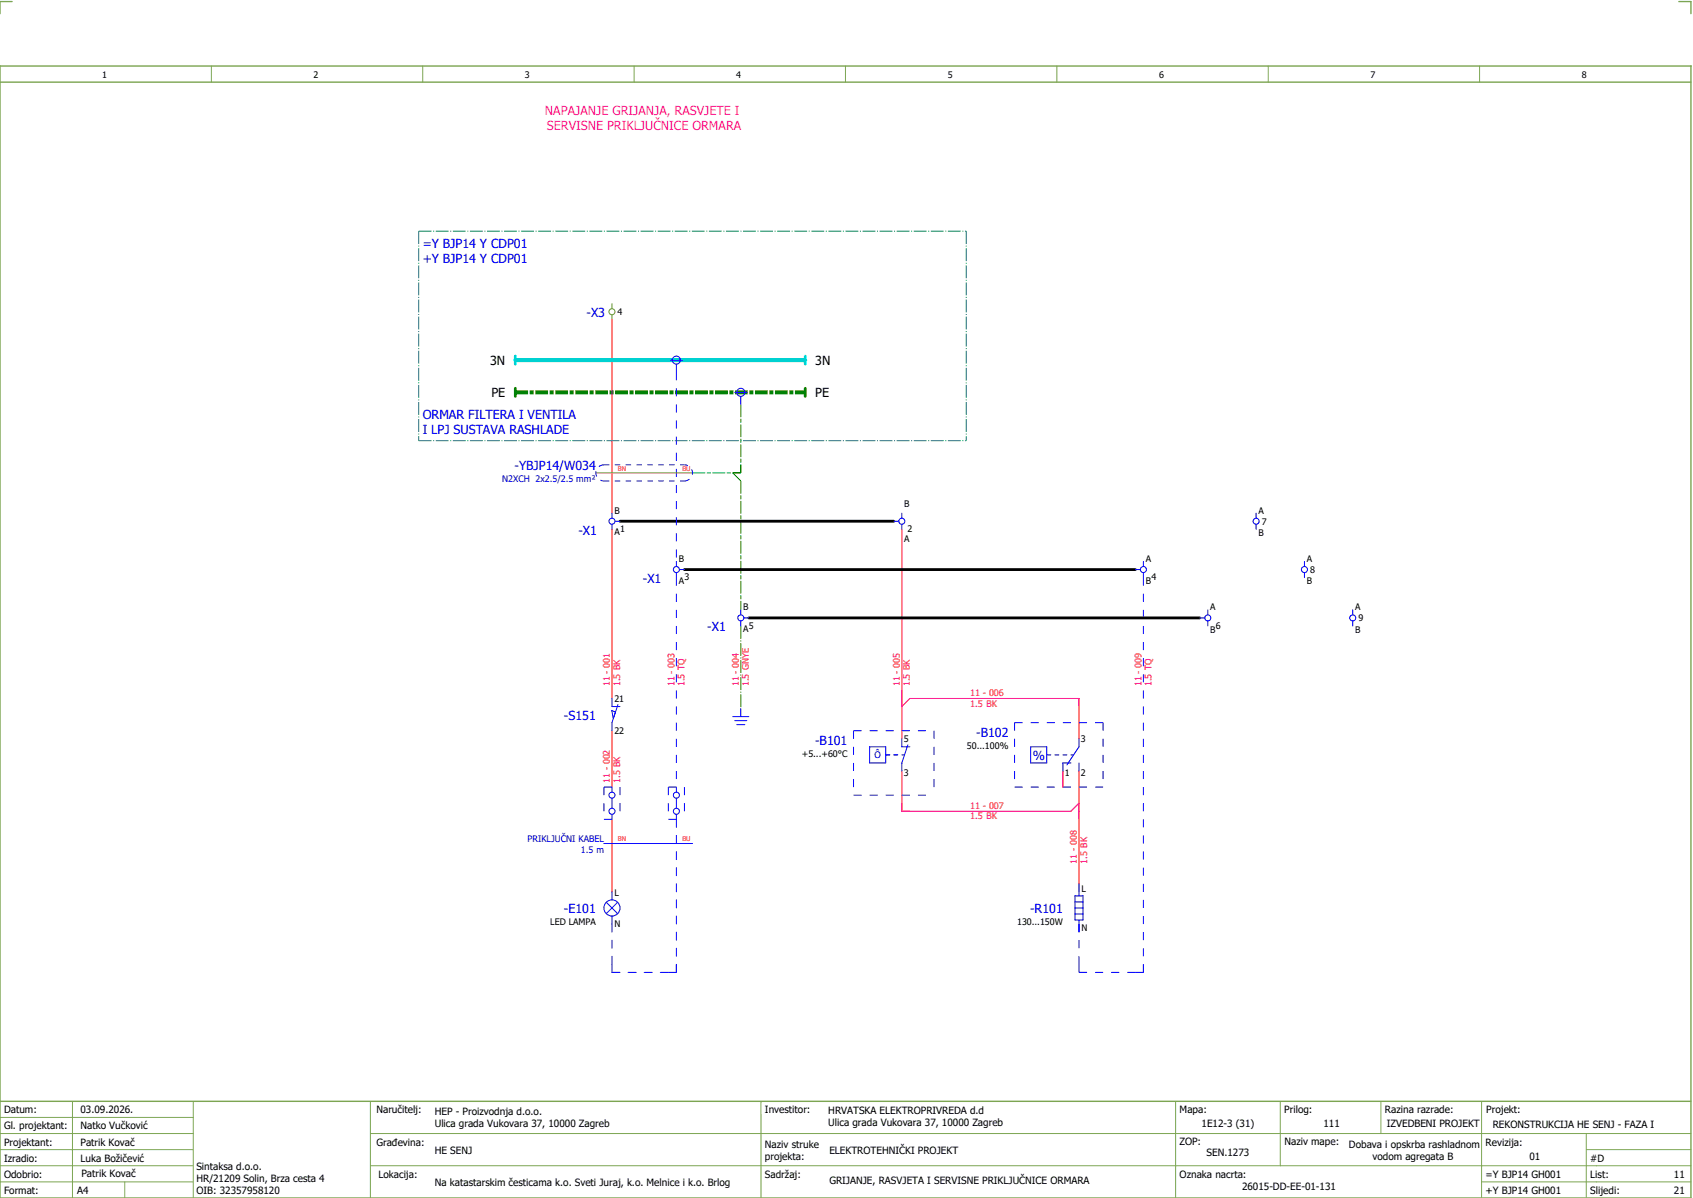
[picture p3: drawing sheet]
<svg xmlns="http://www.w3.org/2000/svg" width="421mm" height="297mm" viewBox="0 0 421 297" stroke-linecap="round" stroke-linejoin="round" font-family="sans-serif">
<path d="M0 16.4h420v281h-420zM3 .4h-3v3M417 .4h3v3M0 20.4h420M0 273.4h420" fill="none" stroke="#7ca552" stroke-width=".35"/>
<g fill="none" stroke="#7ca552" stroke-width=".25">
<path d="M52.5 16.4v4M105 16.4v4M157.5 16.4v4M210 16.4v4M262.5 16.4v4M315 16.4v4M367.5 16.4v4M0 277.4h48M18 273.4v24M48 273.4v24M92 273.4v24M189 273.4v24"/>
<path d="M292 273.4v23.8M318 273.4v16M343 273.4v8M368 273.4v23.8M0 281.4h48M0 285.4h47.8M0 293.4h47.8M31 293.4v4M47.8 289.4h-47.8M92 281.4h328M92 289.4h328M368 293.4h52"/>
<path d="M394 285.4h26M394 281.4v15.8"/>
</g>
<path d="M168 203.4v38M152 229.4v12M152 241.4h16" fill="none" stroke="#00f" stroke-width=".25" stroke-dasharray="2 2"/>
<path d="M152 79.4v48M152 131.4v42M224 131.4v52M224 175.4l2-2h42v10M152 181.4v14M224 191.4v10h42l2-2M264 191.4v4M268 191.4v30M152 203.4v18" fill="none" stroke="#f00" stroke-width=".25"/>
<g fill="none" stroke="#00f" stroke-width=".25" stroke-dasharray="2 2" stroke-linecap="butt">
<path d="M168 92.4v47M168 143.4v52M284 143.4v98M252 179.4h22M252 179.4v16M274 179.4v16M150 195.4h4M150 195.4v8M154 195.4v8M166 195.4h4M166 195.4v8M170 195.4v8"/>
<path d="M212 197.4h20M212 181.4h20M212 181.4v16M232 181.4v16M252 195.4h22M150 203.4h4M166 203.4h4M152 239.4v2M168 239.4v2M268 229.4v12M268 239.4v2M284 239.4v2"/>
<path d="M152 241.4h2M166 241.4h2M268 241.4h16M268 241.4h2M282 241.4h2"/>
</g>
<path d="M128 97.4h72" fill="none" stroke="#008000" stroke-width="1" stroke-dasharray="3.2 .4 1 .4" stroke-linecap="butt"/>
<path d="M172 117.4h12M184 100.4v17M184 119.4v32" fill="none" stroke="#00be00" stroke-width=".25" stroke-dasharray="3.2 .4 1 .4" stroke-linecap="butt"/>
<g fill="none" stroke="#00f" stroke-width=".25">
<path d="M166.5 89.4h3M168 90.4v2M182.5 97.4h3M184 98.4v2M152 127.4v1.2M152 130.1v1.3M152.7 129.4h1.3M168 139.4v1.2M222 129.4h1.3M224 127.4v1.2M224 130.1v1.3M284 139.4v1.2"/>
<path d="M312 127.4v1.2M312 130.1v1.3M324 139.4v1.2M168 142.1v1.3M168.7 141.4h1.3M184 151.4v1.2M184 154.1v1.3M184.8 153.4h1.2M282 141.4h1.2M284 142.1v1.3M298 153.4h1.3M300 151.4v1.2"/>
<path d="M300 154.1v1.3M324 142.1v1.3M336 151.4v1.2M336 154.1v1.3M152 173.4v2h2M152.9 176.7l-.9-.3 .3 2M153.5 174.9l-1.5 4.5v2M182 177.9h4M182.5 178.9h3M183 179.9h2M184 175.9v2M152 195.4v1.2"/>
<path d="M152 198.1v2.5M168 195.4v1.2M168 198.1v2.5M216 185.4h4v4h-4zM220 187.4h1M222 187.4h1M224 187.4h.6M224 183.4v2h2M225.5 184.9l-1.5 4.5v2M256 185.4h4v4h-4zM260 187.4h1M262 187.4h1"/>
<path d="M264 187.4h1M266 187.4h.6M266 189.4h-2v2M268 189.4v2M268 183.4v2l-3 4.5M150 209.4h22M152 202.1v1.3M168 202.1v1.3M268 219.4v3M150.6 224l2.8 2.8M152 221.4v2M152 227.4v2"/>
<path d="M153.4 224l-2.8 2.8M267 225.4h2M267 222.4h2v6h-2zM267 223.9h2M267 226.9h2M268 228.4v3"/>
<circle cx="168" cy="89.4" r="1"/>
<circle cx="184" cy="97.4" r="1"/>
<circle cx="152" cy="129.4" r=".75"/>
<circle cx="224" cy="129.4" r=".75"/>
<circle cx="312" cy="129.4" r=".75"/>
<circle cx="168" cy="141.4" r=".75"/>
<circle cx="184" cy="153.4" r=".75"/>
<circle cx="284" cy="141.4" r=".75"/>
<circle cx="300" cy="153.4" r=".75"/>
<circle cx="324" cy="141.4" r=".75"/>
<circle cx="336" cy="153.4" r=".75"/>
<circle cx="152" cy="197.4" r=".75"/>
<circle cx="168" cy="197.4" r=".75"/>
<circle cx="152" cy="201.4" r=".75"/>
<circle cx="168" cy="201.4" r=".75"/>
<circle cx="152" cy="225.4" r="2"/>
</g>
<path d="M154 129.4h68M170 141.4h112M186 153.4h112" fill="none" stroke="#000" stroke-width=".7"/>
<path d="M128 89.4h72" fill="none" stroke="#00d2d2" stroke-width="1"/>
<path d="M184 155.4v20.5" fill="none" stroke="#008000" stroke-width=".25" stroke-dasharray="3.2 .4 .3 .4" stroke-linecap="butt"/>
<path d="M128 88.4v2" fill="none" stroke="#00bfff" stroke-width=".7"/>
<path d="M200 88.4v2" fill="none" stroke="#0ff" stroke-width=".7"/>
<path d="M128 96.4v2M200 96.4v2" fill="none" stroke="#008000" stroke-width=".7"/>
<path d="M182 117.4h2M182 117.4l2 2M184 115.4v2" fill="none" stroke="#00be00" stroke-width=".25" stroke-dasharray="3.2 .4 .3 .4" stroke-linecap="butt"/>
<path d="M104 57.4h136M104 57.4v52M240 57.4v52M104 109.4h136" fill="none" stroke="#007f7f" stroke-width=".25" stroke-dasharray="3.2 .4 .3 .4" stroke-linecap="butt"/>
<g fill="none" stroke="#a57c00" stroke-width=".25">
<path d="M152 75.4v1.2M152 78.1v1.3M148 117.4h24"/>
<circle cx="152" cy="77.4" r=".75"/>
</g>
<path d="M150 119.4h20M150 115.4h20M150 115.4a2 2 0 0 0-2 2 2 2 0 0 0 2 2M170 119.4a2 2 0 0 0 2-2 2 2 0 0 0-2-2" fill="none" stroke="#00f" stroke-width=".25" stroke-dasharray="1.4 1.4" stroke-linecap="butt"/>
<g font-size="3.1" fill="#f0f">
<text x="135.4" y="28.5">NAPAJANJE GRIJANJA, RASVJETE I</text>
<text x="135.9" y="32.3">SERVISNE PRIKLJUČNICE ORMARA</text>
</g>
<g font-size="3.1" fill="#00f">
<text x="105" y="61.5">=Y BJP14 Y CDP01</text>
<text x="105" y="65.3">+Y BJP14 Y CDP01</text>
<text x="145.7" y="78.6">-X3</text>
<text x="105" y="104">ORMAR FILTERA I VENTILA</text>
<text x="105" y="107.8">I LPJ SUSTAVA RASHLADE</text>
<text x="127.8" y="116.8">-YBJP14/W034</text>
<text x="143.7" y="132.7">-X1</text>
<text x="159.7" y="144.7">-X1</text>
<text x="175.7" y="156.7">-X1</text>
<text x="140.1" y="178.6">-S151</text>
<text x="202.5" y="185">-B101</text>
<text x="242.5" y="183">-B102</text>
<text x="256.5" y="188.8">%</text>
<text x="140" y="226.6">-E101</text>
<text x="255.9" y="226.6">-R101</text>
</g>
<g font-size="3.1">
<text x="121.7" y="90.6">3N</text>
<text x="202.5" y="90.6">3N</text>
<text x="122" y="98.6">PE</text>
<text x="202.5" y="98.6">PE</text>
</g>
<g font-size="2.5">
<text x="1" y="276.4">Datum:</text>
<text x="1" y="280.4">Gl. projektant:</text>
<text x="20" y="276.4">03.09.2026.</text>
<text x="20" y="280.4">Natko Vučković</text>
<text x="93.5" y="276.4">Naručitelj:</text>
<text x="108" y="276.9">HEP - Proizvodnja d.o.o.</text>
<text x="108" y="279.9">Ulica grada Vukovara 37, 10000 Zagreb</text>
<text x="190" y="276.4">Investitor:</text>
<text x="205.7" y="276.6">HRVATSKA ELEKTROPRIVREDA d.d</text>
<text x="205.7" y="279.6">Ulica grada Vukovara 37, 10000 Zagreb</text>
<text x="293" y="276.4">Mapa:</text>
<text x="298.4" y="279.9">1E12-3 (31)</text>
<text x="319" y="276.4">Prilog:</text>
<text x="328.7" y="279.9">111</text>
<text x="344" y="276.4">Razina razrade:</text>
<text x="344.4" y="279.9">IZVEDBENI PROJEKT</text>
<text x="369.2" y="276.3">Projekt:</text>
<text x="370.8" y="279.9">REKONSTRUKCIJA HE SENJ - FAZA I</text>
<text x="1" y="284.4">Projektant:</text>
<text x="20" y="284.4">Patrik Kovač</text>
<text x="93.5" y="284.4">Građevina:</text>
<text x="108" y="286.4">HE SENJ</text>
<text x="190" y="284.9">Naziv struke</text>
<text x="190" y="287.9">projekta:</text>
<text x="206" y="286.5">ELEKTROTEHNIČKI PROJEKT</text>
<text x="293" y="284.3">ZOP:</text>
<text x="299.7" y="286.9">SEN.1273</text>
<text x="319" y="284.3">Naziv mape:</text>
<text x="335.1" y="285">Dobava i opskrba rashladnom</text>
<text x="340.9" y="288">vodom agregata B</text>
<text x="369" y="284.4">Revizija:</text>
<text x="379.9" y="287.9">01</text>
<text x="1" y="288.4">Izradio:</text>
<text x="1" y="292.4">Odobrio:</text>
<text x="20" y="288.4">Luka Božičević</text>
<text x="20.2" y="292.3">Patrik Kovač</text>
<text x="48.8" y="290.4">Sintaksa d.o.o.</text>
<text x="48.8" y="293.4">HR/21209 Solin, Brza cesta 4</text>
<text x="94" y="292.4">Lokacija:</text>
<text x="190" y="292.4">Sadržaj:</text>
<text x="206" y="293.9">GRIJANJE, RASVJETA I SERVISNE PRIKLJUČNICE ORMARA</text>
<text x="293" y="292.4">Oznaka nacrta:</text>
<text x="369" y="292.4">=Y BJP14 GH001</text>
<text x="395" y="292.4">List:</text>
<text x="395" y="288.4">#D</text>
<text x="415.8" y="292.4">11</text>
<text x="1" y="296.4">Format:</text>
<text x="19.2" y="296.4">A4</text>
<text x="48.8" y="296.4">OIB: 32357958120</text>
<text x="108" y="294.4">Na katastarskim česticama k.o. Sveti Juraj, k.o. Melnice i k.o. Brlog</text>
<text x="308.5" y="295.4">26015-DD-EE-01-131</text>
<text x="369" y="296.4">+Y BJP14 GH001</text>
<text x="395" y="296.4">Slijedi:</text>
<text x="415.8" y="296.4">21</text>
</g>
<g font-size="2.2">
<text x="25.4" y="19.4">1</text>
<text x="77.9" y="19.4">2</text>
<text x="130.4" y="19.4">3</text>
<text x="182.9" y="19.4">4</text>
<text x="235.4" y="19.4">5</text>
<text x="287.9" y="19.4">6</text>
<text x="340.4" y="19.4">7</text>
<text x="392.9" y="19.4">8</text>
<text x="153.4" y="78.3">4</text>
<text x="224.6" y="125.9">B</text>
<text x="152.6" y="127.5">B</text>
<text x="312.6" y="127.5">A</text>
<text x="313.4" y="130.3">7</text>
<text x="152.6" y="132.9">A</text>
<text x="154" y="132">1</text>
<text x="224.6" y="134.6">A</text>
<text x="225.4" y="132">2</text>
<text x="312.6" y="133">B</text>
<text x="168.6" y="139.5">B</text>
<text x="284.6" y="139.5">A</text>
<text x="324.6" y="139.5">A</text>
<text x="325.4" y="142.3">8</text>
<text x="168.6" y="144.9">A</text>
<text x="170" y="144">3</text>
<text x="284.6" y="145">B</text>
<text x="286" y="144">4</text>
<text x="324.6" y="145">B</text>
<text x="184.6" y="151.5">B</text>
<text x="300.6" y="151.5">A</text>
<text x="336.6" y="151.5">A</text>
<text x="337.4" y="154.3">9</text>
<text x="184.6" y="156.9">A</text>
<text x="186" y="156">5</text>
<text x="300.6" y="157">B</text>
<text x="302" y="156">6</text>
<text x="336.6" y="157">B</text>
<text x="152.6" y="174.3">21</text>
<text x="152.6" y="182.2">22</text>
<text x="224.5" y="184.1">5</text>
<text x="240.2" y="185.9">50...100%</text>
<text x="268.5" y="184.1">3</text>
<text x="199.2" y="187.9">+5...+60°C</text>
<text x="224.5" y="192.6">3</text>
<text x="264.5" y="192.6">1</text>
<text x="268.5" y="192.6">2</text>
<text x="268.6" y="221.3">L</text>
<text x="152.6" y="222.3">L</text>
<text x="136.7" y="229.5">LED LAMPA</text>
<text x="152.6" y="230.2">N</text>
<text x="252.6" y="229.5">130...150W</text>
<text x="268.6" y="231.2">N</text>
</g>
<g font-size="2.2" fill="#00f">
<text x="124.8" y="119.6">N2XCH 2x2.5/2.5 mm²</text>
<text x="217.2" y="188.3">Ô</text>
<text x="131" y="208.9">PRIKLJUČNI KABEL</text>
<text x="144.3" y="211.6">1.5 m</text>
</g>
<g font-size="2.2" fill="#f00">
<text x="151.5" y="170.4" transform="rotate(-90 151.5 170.4)">11 - 001</text>
<text x="154" y="170.4" transform="rotate(-90 154 170.4)">1.5 BK</text>
<text x="167.5" y="170.4" transform="rotate(-90 167.5 170.4)">11 - 003</text>
<text x="170" y="170.4" transform="rotate(-90 170 170.4)">1.5 TQ</text>
<text x="183.5" y="170.4" transform="rotate(-90 183.5 170.4)">11 - 004</text>
<text x="186" y="170.4" transform="rotate(-90 186 170.4)">1.5 GNYE</text>
<text x="223.5" y="170.4" transform="rotate(-90 223.5 170.4)">11 - 005</text>
<text x="226" y="170.4" transform="rotate(-90 226 170.4)">1.5 BK</text>
<text x="241" y="172.9">11 - 006</text>
<text x="283.5" y="170.4" transform="rotate(-90 283.5 170.4)">11 - 009</text>
<text x="286" y="170.4" transform="rotate(-90 286 170.4)">1.5 TQ</text>
<text x="241" y="175.4">1.5 BK</text>
<text x="151.5" y="194.4" transform="rotate(-90 151.5 194.4)">11 - 002</text>
<text x="154" y="194.4" transform="rotate(-90 154 194.4)">1.5 BK</text>
<text x="241" y="200.9">11 - 007</text>
<text x="241" y="203.4">1.5 BK</text>
<text x="267.5" y="214.4" transform="rotate(-90 267.5 214.4)">11 - 008</text>
<text x="270" y="214.4" transform="rotate(-90 270 214.4)">1.5 BK</text>
</g>
<g font-size="1.6" fill="#f00">
<text x="153.5" y="116.9">BN</text>
<text x="169.5" y="116.9">BU</text>
<text x="153.5" y="208.9">BN</text>
<text x="169.5" y="208.9">BU</text>
</g>
</svg>
